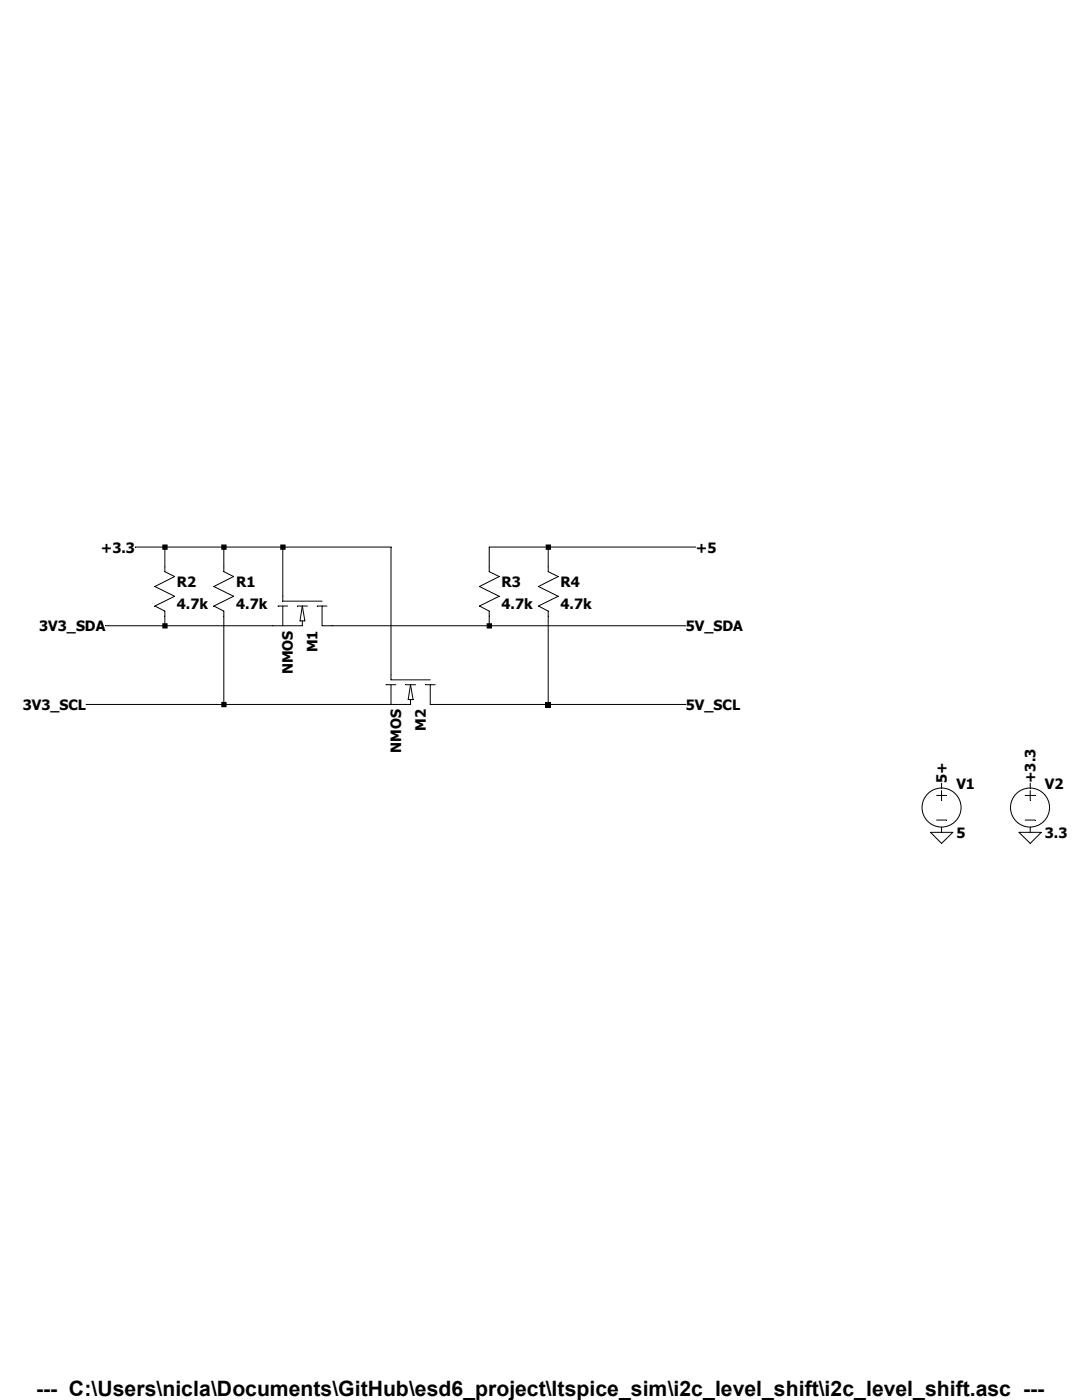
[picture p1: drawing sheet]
Version 4
SHEET 1 1408 680
WIRE -64 16 -112 16
WIRE 32 16 -64 16
WIRE 128 16 32 16
WIRE 304 16 128 16
WIRE 560 16 464 16
WIRE 800 16 560 16
WIRE -64 48 -64 16
WIRE 32 48 32 16
WIRE 464 48 464 16
WIRE 560 48 560 16
WIRE 128 96 128 16
WIRE -64 144 -64 128
WIRE -64 144 -160 144
WIRE 112 144 -64 144
WIRE 464 144 464 128
WIRE 464 144 208 144
WIRE 784 144 464 144
WIRE 304 224 304 16
WIRE 32 272 32 128
WIRE 32 272 -192 272
WIRE 288 272 32 272
WIRE 560 272 560 128
WIRE 560 272 384 272
WIRE 784 272 560 272
FLAG 1200 480 0
FLAG 1344 480 0
FLAG 1200 400 5+
FLAG 1344 400 +3.3
FLAG -112 16 +3.3
FLAG 800 16 +5
FLAG -192 272 3V3_SCL
FLAG -160 144 3V3_SDA
FLAG 784 144 5V_SDA
FLAG 784 272 5V_SCL
SYMBOL nmos 208 96 R90
SYMATTR InstName M1
SYMBOL nmos 384 224 R90
SYMATTR InstName M2
SYMBOL voltage 1200 384 R0
WINDOW 123 0 0 Left 0
WINDOW 39 0 0 Left 0
SYMATTR InstName V1
SYMATTR Value 5
SYMBOL voltage 1344 384 R0
WINDOW 123 0 0 Left 0
WINDOW 39 0 0 Left 0
SYMATTR InstName V2
SYMATTR Value 3.3
SYMBOL res 16 32 R0
SYMATTR InstName R1
SYMATTR Value 4.7k
SYMBOL res -80 32 R0
SYMATTR InstName R2
SYMATTR Value 4.7k
SYMBOL res 448 32 R0
SYMATTR InstName R3
SYMATTR Value 4.7k
SYMBOL res 544 32 R0
SYMATTR InstName R4
SYMATTR Value 4.7k
